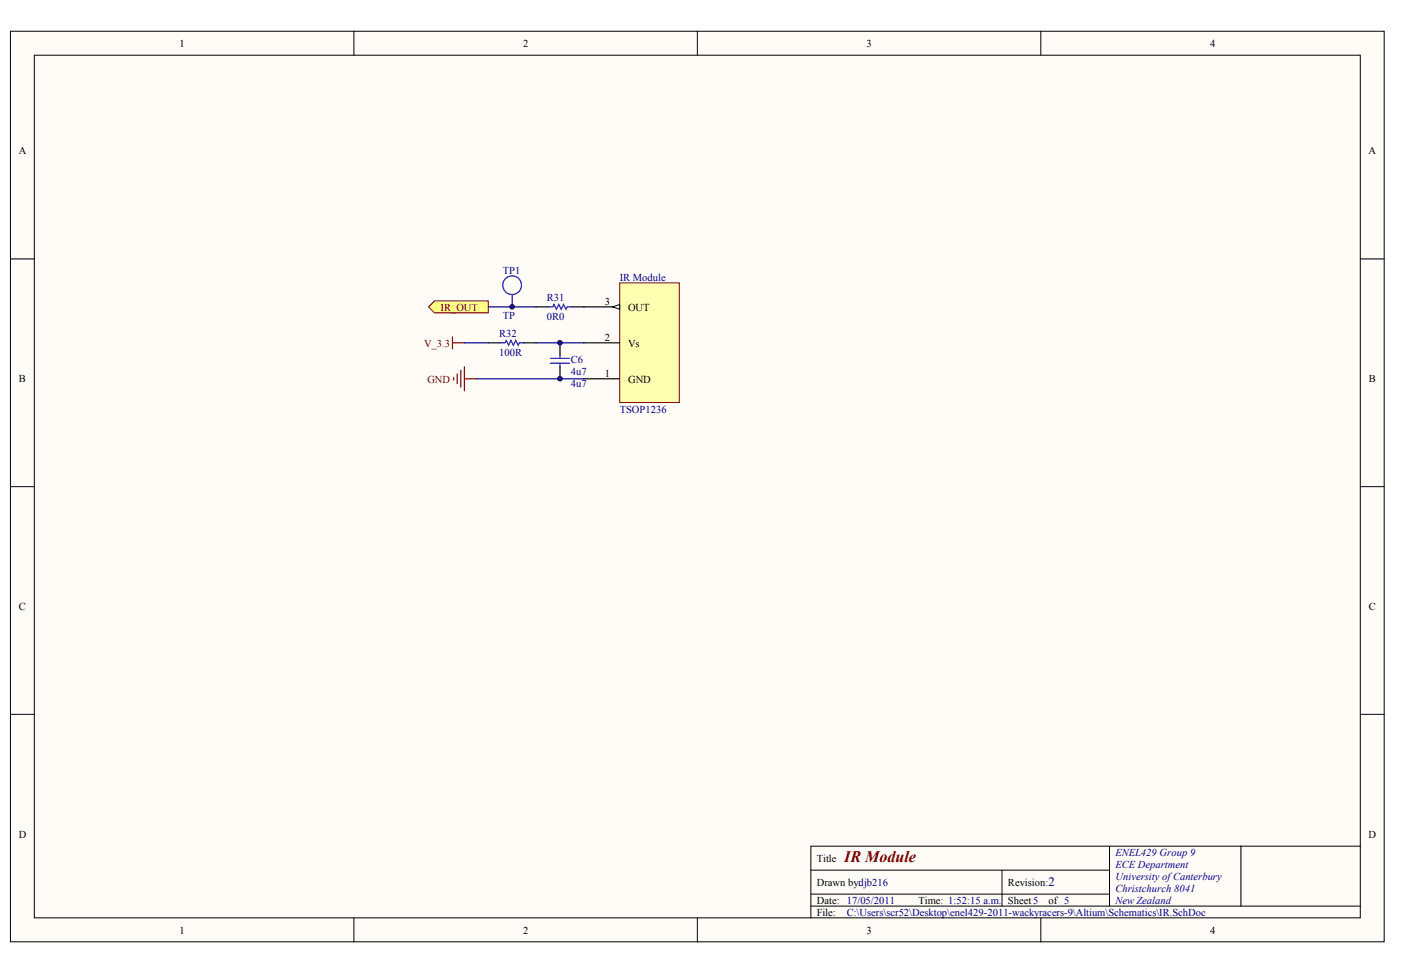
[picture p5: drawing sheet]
<svg xmlns="http://www.w3.org/2000/svg" width="289mm" height="201mm" viewBox="0 0 289 201" stroke-linecap="round" stroke-linejoin="round" font-family="sans-serif">
<g fill="#fffcf8" stroke="#000" stroke-width=".21">
<path d="M2.2 6.4h283.3v187.8h-283.3z"/>
<path d="M7.1 11.4h273.4v177.9h-273.4z"/>
</g>
<g fill="none" stroke="#000" stroke-width=".21">
<path d="M73 6.4v5M143.8 6.4v5M214.6 6.4v5M2.2 53.4h4.9M280.6 53.4h4.9M2.2 100.4h4.9M280.6 100.4h4.9M2.2 147.3h4.9M280.6 147.3h4.9M167.2 179.5h61.6M206.6 179.5v7.4M228.8 174.5v12.4"/>
<path d="M255.9 174.5h-88.7v14.8M280.6 174.5h-24.7v12.4M73 189.3v5M143.8 189.3v5M167.2 186.9h113.4M167.2 184.4h61.6M214.6 189.3v5"/>
</g>
<path d="M89.6 62.1h11.1v2.4h-11.1l-1.2-1.2z" fill-rule="evenodd" fill="#ffff80" stroke="#800000" stroke-width=".21"/>
<path d="M127.8 58.3h12.3v24.7h-12.3z" fill="#ffffb0" stroke="#800000" stroke-width=".21"/>
<path d="M120.4 63.3h7.4" fill="none" stroke="#000" stroke-width=".25"/>
<path d="M126.3 63.3l1.5-.5v1z" fill="#fffcf8" stroke="#000" stroke-width=".21"/>
<path d="M100.7 70.7h2.5M108.1 70.7h2.5M110.6 63.3h2.4M115.5 70.7v2.5M115.5 75.6v2.5M117.9 63.3h2.5M120.4 70.7h7.4M120.4 78.1h7.4" fill="none" stroke="#000" stroke-width=".25"/>
<path d="M93.3 69.5v2.4M93.3 70.7h2.5M93.6 77.9v.5M94.3 77.1v2M95 76.4v3.5M95.8 75.6v5M95.8 78.1h2.4" fill="none" stroke="#800000" stroke-width=".25"/>
<path d="M95.8 70.7h4.9M98.2 78.1h22.2M100.7 63.3h9.9M110.6 70.7h9.8" fill="none" stroke="#000080" stroke-width=".25"/>
<path d="M107.3 59.7a1.93 1.93 0 0 0-1.6-2.8 1.93 1.93 0 0 0-1.9 2.6 1.93 1.93 0 0 0 3.2 .7l.3-.4M103.2 70.7h1l.2-.5 .5 1 .5-1 .5 1 .5-1 .5 1 .2-.5h1M105.6 60.8v2.5M113 63.3h1l.3-.5 .4 1 .5-1 .5 1 .5-1 .5 1 .3-.5h.9M113.5 74.9h4M113.5 73.9h4M115.5 73.2v.7M115.5 74.9v.7" fill="none" stroke="#00f" stroke-width=".25"/>
<g fill="#000080" stroke="#000080" stroke-width=".21">
<circle cx="105.6" cy="63.3" r=".48"/>
<circle cx="115.5" cy="78.1" r=".48"/>
<circle cx="115.5" cy="70.7" r=".48"/>
</g>
<text font-size="3.3" fill="#800000" x="174.1" y="177.8">IR Module</text>
<text font-size="2.6" fill="#000080" x="216.3" y="182.8">2</text>
<g font-size="2.2">
<text x="37" y="9.7">1</text>
<text x="107.9" y="9.7">2</text>
<text x="178.7" y="9.7">3</text>
<text x="249.5" y="9.7">4</text>
<text x="3.9" y="31.9">A</text>
<text x="282.3" y="31.9">A</text>
<text x="124.7" y="62.8">3</text>
<text x="129.5" y="64.1">OUT</text>
<text x="124.7" y="70.2">2</text>
<text x="129.5" y="71.5">Vs</text>
<text x="124.7" y="77.7">1</text>
<text x="3.9" y="78.8">B</text>
<text x="129.5" y="78.9">GND</text>
<text x="282.3" y="78.8">B</text>
<text x="3.9" y="125.8">C</text>
<text x="282.3" y="125.8">C</text>
<text x="3.9" y="172.7">D</text>
<text x="282.3" y="172.7">D</text>
<text x="168.5" y="177.8">Title</text>
<text x="168.5" y="182.7">Drawn by:djb216</text>
<text x="207.9" y="182.7">Revision:</text>
<text x="168.5" y="186.4">Date: 17/05/2011</text>
<text x="168.5" y="188.9">File:</text>
<text x="189.4" y="186.4">Time: 1:52:15 a.m.</text>
<text x="207.9" y="186.4">Sheet5</text>
<text x="216.3" y="186.4">of 5</text>
<text x="37" y="192.6">1</text>
<text x="107.9" y="192.6">2</text>
<text x="178.7" y="192.6">3</text>
<text x="249.5" y="192.6">4</text>
</g>
<g font-size="2.2" fill="#000080">
<text x="103.7" y="56.4">TP1</text>
<text x="127.8" y="57.9">IR Module</text>
<text x="103.7" y="65.8">TP</text>
<text x="112.8" y="62.1">R31</text>
<text x="102.9" y="69.5">R32</text>
<text x="112.8" y="66">0R0</text>
<text x="102.9" y="73.5">100R</text>
<text x="117.7" y="74.9">C6</text>
<text x="117.7" y="77.4">4u7</text>
<text x="117.7" y="79.9">4u7</text>
<text x="127.8" y="85.1">TSOP1236</text>
<text x="230" y="176.5">ENEL429 Group9</text>
<text x="230" y="178.9">ECE Department</text>
<text x="230" y="181.4">University ofCanterbury</text>
<text x="230" y="183.9">Christchurch 8041</text>
<text x="174.6" y="188.9">C:\Users\scr52\Desktop\enel429-2011-wackyracers-9\Altium\Schematics\IR.SchDoc</text>
<text x="230" y="186.4">New Zealand</text>
</g>
<g font-size="2.2" fill="#800000">
<text x="90.8" y="64.1">IR_OUT</text>
<text x="87.4" y="71.5">V_3.3</text>
<text x="88.1" y="78.9">GND</text>
</g>
</svg>
